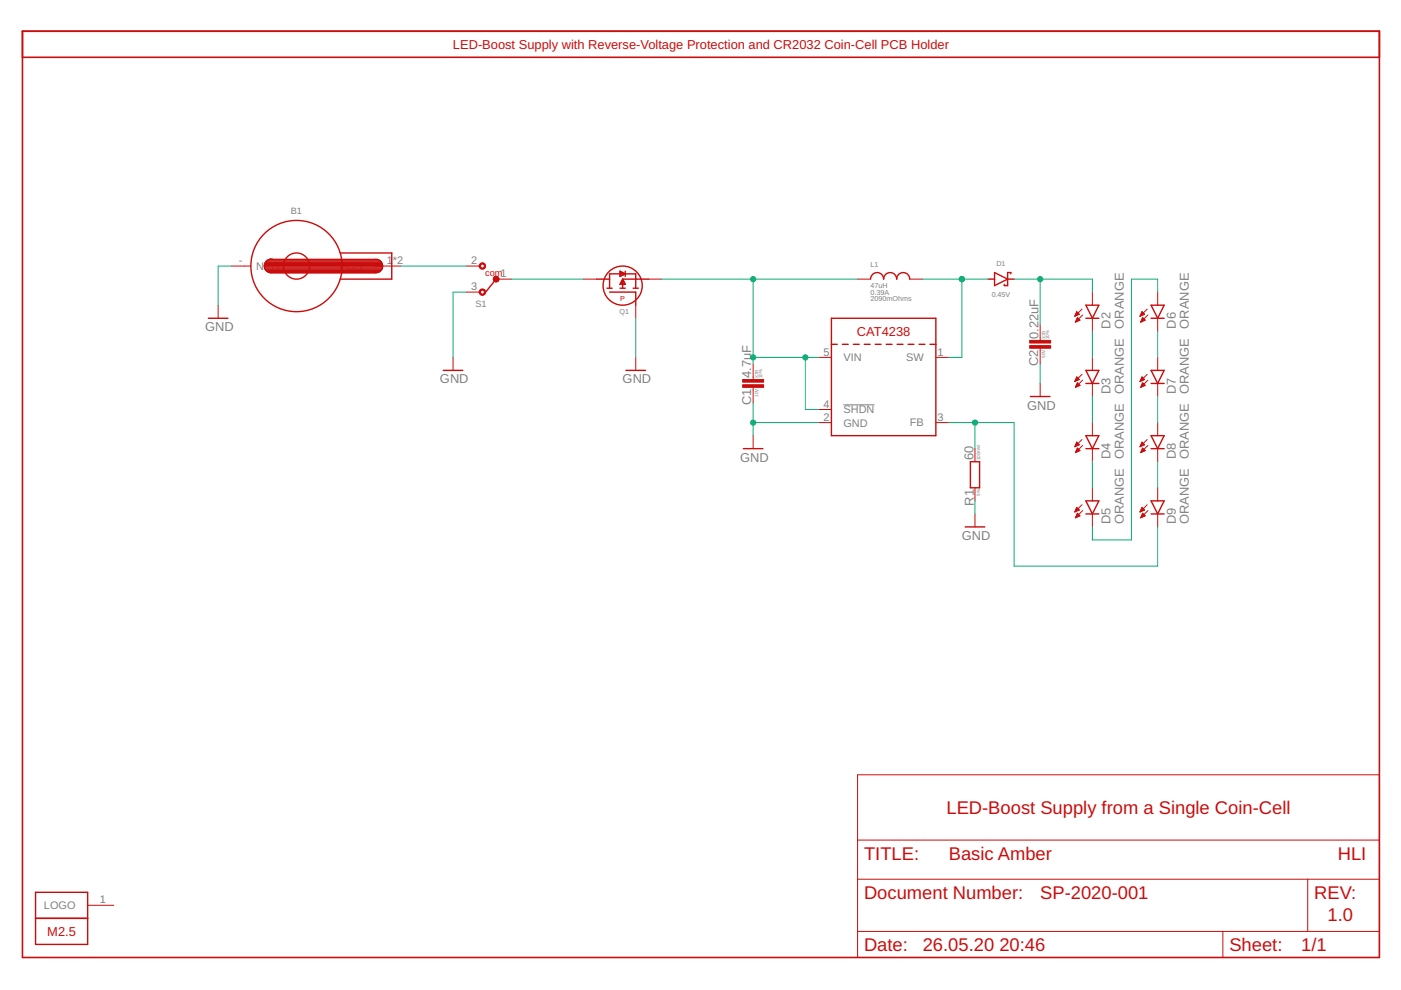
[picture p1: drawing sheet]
<svg xmlns="http://www.w3.org/2000/svg" width="297mm" height="210mm" viewBox="0 0 297 210" stroke-linecap="round" stroke-linejoin="round" font-family="sans-serif">
<path d="M178.8 85.8h6.6" fill="none" stroke="#808080" stroke-width=".21"/>
<g fill="none" stroke="#c90d0c" stroke-width=".3">
<path d="M56 56.3h25.1M56.1 56.6h25M56.1 56.1h25M56.1 56.8h24.9M56.2 55.8h24.8M56.2 57.1h24.7M56.3 55.6h24.6M56.4 57.3h24.4M56.5 55.4h24.1M56.6 57.6h23.9M56.7 57.6l.7 .2M56.9 55.1h23.4"/>
<path d="M57.2 55h22.6l.7 .2 .5 .6M57.3 57.8h22.6M57.8 55a1.43 1.43 0 0 0-1.6 .8 1.43 1.43 0 0 0 .5 1.8M72.1 53.6h11v5.6h-11M81 55.8l.1 .8M81.1 56.8l-.6 .8-.9 .2M81.1 56.6v.2M104.6 59.1a.55 .55 0 0 1 .8-.4 .55 .55 0 0 1 .2 .8M104.6 59.1l.2 .4M104.6 59.3h1.1M104.6 59h1.1M104.8 59.7l-2 2.4"/>
<path d="M104.8 59.5a.55 .55 0 0 0 .8 0M104.8 59.5h.8M104.8 58.8h.8M126.5 59.2h2.7M131.5 57.8h.5M131.5 57.6h.1M131.5 57.5l1.1 .6-1.1 .5zM131.5 58.5h.1M131.5 58.3h.6M131.7 59.8h.6M131.8 59.5h.4M132 59.3h.1"/>
<path d="M132 59.2h5.5M132 59.2v1.9M132 59.2l.6 1.1h-1.1zM132.6 57.5v1.1M184.6 59.2a1.39 1.39 0 0 1 1.4-1.4 1.39 1.39 0 0 1 1.3 1.4 1.39 1.39 0 0 1 1.4-1.4 1.39 1.39 0 0 1 1.4 1.4 1.38 1.38 0 0 1 1.4-1.4 1.38 1.38 0 0 1 1.4 1.4M209.5 59.2h1.4M210.9 57.8l2.7 1.4-2.7 1.4zM213.6 59.2h1.4M214.3 58.1v-.3h-.7v2.8h-.7v-.3M44.2 67.5h4.1M94 78.5h4.1M128.7 61.1h1.1"/>
<path d="M129.2 61.1v-3h5.6v3M129.2 61.9h5.6v2.8M131.5 61.1h1.1M131.6 60h.8M132.7 78.5h4.2M134.2 61.1h1.1M176.3 67.5h22.1v24.9h-22.1zM176.3 73h1.2M178.6 73h1.2M180.9 73h1.3M183.2 73h1.3M185.6 73h1.2"/>
<path d="M187.9 73h1.2M190.2 73h1.3M192.5 73h1.3M194.9 73h1.2M197.2 73h1.2M230.2 67.5h2.8M230.2 78.5h2.8l-1.4 2.8zM230.2 64.7h2.8l-1.4 2.8zM244.1 67.5h2.7M244.1 78.5h2.7l-1.4 2.8zM244.1 64.7h2.7l-1.4 2.8zM157.6 95.1h4.2"/>
<path d="M205.7 97.9h2v5.5h-2zM218.5 84.1h4.1M230.2 92.4h2.8l-1.4 2.7zM230.2 95.1h2.8M230.2 81.3h2.8M244.1 92.4h2.7l-1.4 2.7zM244.1 95.1h2.7M244.1 81.3h2.7M204.6 111.7h4.2M230.2 106.2h2.8l-1.4 2.8zM230.2 109h2.8M244.1 109h2.7"/>
<path d="M244.1 106.2h2.7l-1.4 2.8zM7.5 189.2h11.1v11h-11.1zM7.5 194.7h11.1"/>
<circle cx="62.9" cy="56.4" r="9.7"/>
<circle cx="62.9" cy="56.4" r="2.77"/>
<circle cx="132" cy="60.6" r="4.1"/>
</g>
<g fill="none" stroke="#c90d0c" stroke-width=".21">
<path d="M49 56.4h4.2M79.5 56.4h5.5M98.8 56.4h2.8M105.7 59.2h2.8M123.7 59.2h2.8M137.5 59.2h2.8M181.8 59.2h2.8M192.9 59.2h2.7M46.2 64.7v2.8M96.1 75.8v2.7M98.8 61.9h2.8M134.8 64.7v2.8"/>
<path d="M134.8 75.8v2.7M159.7 77.2v3.3M173.5 75.8h2.8M198.4 75.8h2.8M220.5 68.9v3.3M220.5 73.8v3.4M227.9 67h.1M227.9 66.9h.3M228 66.8h.5M228 68.2h.1M228 66.6h.8M228.1 68.1h.3"/>
<path d="M228.1 66.5h.6M228.2 68h.5M228.2 66.4h.4M228.2 67.8h.7M228.2 66.2h.2M228.3 67.7h.5M228.3 66.1l-.4 1M228.3 66.1l.5 .5M228.3 66.1h.1M228.3 79.9l-.4 1M228.3 79.9l.5 .6M228.3 79.9h.1"/>
<path d="M228.3 67.6h.4M228.4 67.4h.1M228.4 67.3l.6 .6-1 .4zM228.8 66.6l-.9 .5M229.4 65.5l-1.5 1.6M229.4 79.4l-1.5 1.5M229.5 66.8l-1.5 1.5M231.6 61.9v2.8M231.6 67.5v2.7M231.6 75.8v2.7M241.7 67h.1M241.8 66.9h.2"/>
<path d="M241.8 66.8h.6M241.9 68.2h.1M241.9 66.6h.8M241.9 68.1h.4M241.9 66.5h.6M242 68h.6M242 66.4h.4M242 67.8h.8M242.1 66.2h.2M242.1 66.1h.1M242.1 67.7h.5M242.1 66.1l-.4 1"/>
<path d="M242.1 66.1l.6 .5M242.1 67.6h.4M242.2 67.4h.2M242.3 67.3l.5 .6-.9 .4zM242.7 66.6l-1 .5M243.2 65.5l-1.5 1.6M243.2 79.4l-1.5 1.5M243.4 66.8l-1.5 1.5M245.4 61.9v2.8M245.4 67.5v2.7M245.4 75.8v2.7M159.7 82.1v3.3"/>
<path d="M159.7 92.4v2.7M173.5 86.8h2.8M173.5 89.6h2.8M198.4 89.6h2.8M206.7 95.1v2.8M220.5 81.3v2.8M227.9 80.9h.1M227.9 94.7h.1M227.9 80.7h.3M227.9 94.6h.3M228 80.6h.5M228 94.4h.6"/>
<path d="M228 82.1h.1M228 95.9h.2M228 80.5h.8M228 94.3h.8M228.1 81.9h.4M228.1 95.8h.4M228.1 80.3h.6M228.1 94.1h.6M228.2 81.8h.6M228.2 95.6h.6M228.2 80.2h.4M228.2 94h.4"/>
<path d="M228.2 81.7h.7M228.2 80.1h.2M228.2 93.9h.2M228.2 95.5h.7M228.3 81.5h.5M228.3 95.4h.5M228.3 81.4h.4M228.3 95.2h.4M228.4 81.3h.1M228.4 95.1h.1M228.4 81.2l.6 .5-1 .4zM228.4 95l.6 .5-1 .5z"/>
<path d="M228.8 80.5l-.9 .4M228.8 94.3l-.5-.6-.4 1M228.8 94.3l-.9 .4M229.4 93.2l-1.5 1.5M229.5 80.6l-1.5 1.5M229.5 94.4l-1.5 1.6M231.6 81.3v2.8M231.6 89.6v2.8M231.6 95.1v2.8M241.7 80.9h.1M241.7 94.7h.1M241.8 80.7h.3"/>
<path d="M241.8 94.6h.3M241.8 80.6h.6M241.8 94.4h.6M241.9 82.1h.1M241.9 95.9h.1M241.9 80.5h.8M241.9 94.3h.8M241.9 80.3h.6M241.9 81.9h.4M241.9 94.1h.6M241.9 95.8h.4M242 81.8h.6"/>
<path d="M242 95.6h.6M242 80.2h.4M242 94h.4M242 81.7h.8M242 95.5h.8M242.1 80.1h.2M242.1 93.9h.2M242.1 81.5h.5M242.1 95.4h.5M242.1 81.4h.4M242.1 95.2h.4M242.2 81.3h.2"/>
<path d="M242.2 95.1h.2M242.3 81.2l.5 .5-.9 .4zM242.3 95l.5 .5-.9 .5zM242.7 80.5l-.6-.6-.4 1M242.7 94.3l-.6-.6-.4 1M242.7 80.5l-1 .4M242.7 94.3l-1 .4M243.2 93.2l-1.5 1.5M243.4 80.6l-1.5 1.5M243.4 94.4l-1.5 1.6M245.4 81.3v2.8M245.4 89.6v2.8"/>
<path d="M245.4 95.1v2.8M206.7 103.4v2.8M206.7 109v2.7M227.9 108.5h.1M227.9 108.4h.4M228 108.2h.6M228 108.1h.8M228 109.7h.2M228.1 109.6h.4M228.1 108h.6M228.2 109.5h.6M228.2 107.8h.4"/>
<path d="M228.2 109.3h.7M228.2 107.7h.2M228.3 109.2h.5M228.3 109.1h.4M228.4 108.9h.1M228.4 108.8l.6 .6-1 .4zM228.8 108.1l-.5-.5-.4 .9M228.8 108.1l-.9 .4M229.4 107l-1.5 1.5M229.5 108.3l-1.5 1.5M231.6 103.4v2.8M231.6 109v2.7"/>
<path d="M241.7 108.5h.1M241.8 108.4h.3M241.8 108.2h.6M241.9 109.7h.1M241.9 108.1h.8M241.9 109.6h.4M242 108h.5M242 109.5h.6M242 107.8h.4M242 109.3h.8M242.1 107.7h.2M242.1 109.2h.5"/>
<path d="M242.2 109.1h.3M242.2 108.9h.2M242.3 108.8l.5 .6-.9 .4zM242.7 108.1l-.6-.5-.4 .9M242.7 108.1l-1 .4M243.2 107l-1.5 1.5M243.4 108.3l-1.5 1.5M245.4 103.4v2.8M245.4 109v2.7M181.8 164.3h110.7v38.7h-110.7zM181.8 178.1h110.7M18.6 191.9h5.5"/>
<path d="M181.8 186.4h110.7M181.8 197.5h110.7M259.3 197.5v5.5M277.3 186.4v11.1"/>
</g>
<g fill="#c90d0c" stroke="#c90d0c" stroke-width=".21">
<path d="M157.5 80.5h4.4v.5h-4.4z"/>
<path d="M157.5 81.6h4.4v.5h-4.4z"/>
<path d="M218.3 72.2h4.5v.5h-4.5z"/>
<path d="M218.3 73.3h4.5v.5h-4.5z"/>
</g>
<g fill="#c90d0c" stroke="#c90d0c" stroke-width=".21">
<path d="M101.8 55.9a.69 .69 0 0 1 1.1 .2 .69 .69 0 0 1-.5 1 .69 .69 0 0 1-.8-.7h.3a.41 .41 0 0 1 .5-.4 .41 .41 0 0 1 .2 .6 .41 .41 0 0 1-.7 0v-.2h-.3z" fill-rule="evenodd"/>
<path d="M101.8 61.5a.69 .69 0 0 1 1.1 .1 .69 .69 0 0 1-.5 1 .69 .69 0 0 1-.8-.7h.3a.41 .41 0 0 1 .5-.4 .41 .41 0 0 1 .2 .7 .41 .41 0 0 1-.7-.1v-.2h-.3z" fill-rule="evenodd"/>
</g>
<path d="M4.8 6.6h287.7v196.4h-287.7zM4.8 12.1h287.7" fill="none" stroke="#c90d0c" stroke-width=".34"/>
<g fill="none" stroke="#0dab76" stroke-width=".21">
<path d="M49 56.4h-2.8v8.3M85 56.4h13.8M108.5 59.2h15.2M140.3 59.2h41.5M159.7 59.2v18M195.6 59.2h13.9M203.9 59.2v16.6h-2.7M215 59.2h16.6v2.7M220.5 59.2v9.7M98.8 61.9h-2.7v13.9M134.8 67.5v8.3M159.7 75.8h13.8"/>
<path d="M170.8 75.8v11h2.7M220.5 77.2v4.1M231.6 70.2v5.6M245.4 61.9v-2.7h-5.5v55.3h-8.3v-2.8M245.4 70.2v5.6M159.7 85.4v7M159.7 89.6h13.8M201.2 89.6h13.8v30.4h30.4v-8.3M206.7 89.6v5.5M231.6 84.1v5.5M231.6 97.9v5.5M245.4 84.1v5.5"/>
<path d="M245.4 97.9v5.5M206.7 106.2v2.8"/>
</g>
<g fill="#0dab76" stroke="#0dab76" stroke-width=".21">
<circle cx="159.7" cy="75.8" r=".55"/>
<circle cx="170.8" cy="75.8" r=".55"/>
<circle cx="159.7" cy="59.2" r=".55"/>
<circle cx="203.9" cy="59.2" r=".55"/>
<circle cx="220.5" cy="59.2" r=".55"/>
<circle cx="159.7" cy="89.6" r=".55"/>
<circle cx="206.7" cy="89.6" r=".55"/>
</g>
<g font-size="3.9" fill="#c90d0c">
<text x="200.7" y="172.6">LED-Boost Supply from a Single Coin-Cell</text>
<text x="183.2" y="182.3">TITLE:</text>
<text x="201.2" y="182.3">Basic Amber</text>
<text x="283.6" y="182.3">HLI</text>
<text x="183.2" y="190.6">Document Number:</text>
<text x="220.5" y="190.6">SP-2020-001</text>
<text x="278.6" y="190.6">REV:</text>
<text x="281.5" y="195.3">1.0</text>
<text x="183.2" y="201.6">Date:</text>
<text x="195.6" y="201.6">26.05.20</text>
<text x="211.9" y="201.6">20:46</text>
<text x="260.7" y="201.6">Sheet:</text>
<text x="275.9" y="201.6">1/1</text>
</g>
<g font-size="2.7" fill="#c90d0c">
<text x="96" y="10.3">LED-Boost Supply with Reverse-Voltage Protection and CR2032 Coin-Cell PCB Holder</text>
<text x="181.7" y="71.2">CAT4238</text>
<text x="10" y="198.4">M2.5</text>
</g>
<g font-size="2.7" fill="#808080">
<text x="43.5" y="70.2">GND</text>
<text x="220.2" y="71.9" transform="rotate(-90 220.2 71.9)">0.22uF</text>
<text x="235.5" y="69.7" transform="rotate(-90 235.5 69.7)">D2</text>
<text x="238.2" y="69.7" transform="rotate(-90 238.2 69.7)">ORANGE</text>
<text x="249.3" y="69.7" transform="rotate(-90 249.3 69.7)">D6</text>
<text x="252.1" y="69.7" transform="rotate(-90 252.1 69.7)">ORANGE</text>
<text x="220.1" y="77.6" transform="rotate(-90 220.1 77.6)">C2</text>
<text x="93.3" y="81.3">GND</text>
<text x="132" y="81.3">GND</text>
<text x="159.3" y="80.2" transform="rotate(-90 159.3 80.2)">4.7uF</text>
<text x="235.5" y="83.5" transform="rotate(-90 235.5 83.5)">D3</text>
<text x="238.2" y="83.5" transform="rotate(-90 238.2 83.5)">ORANGE</text>
<text x="249.3" y="83.5" transform="rotate(-90 249.3 83.5)">D7</text>
<text x="252.1" y="83.5" transform="rotate(-90 252.1 83.5)">ORANGE</text>
<text x="159.3" y="85.9" transform="rotate(-90 159.3 85.9)">C1</text>
<text x="217.8" y="86.8">GND</text>
<text x="156.9" y="97.9">GND</text>
<text x="206.4" y="97.6" transform="rotate(-90 206.4 97.6)">60</text>
<text x="235.5" y="97.3" transform="rotate(-90 235.5 97.3)">D4</text>
<text x="238.2" y="97.3" transform="rotate(-90 238.2 97.3)">ORANGE</text>
<text x="249.3" y="97.3" transform="rotate(-90 249.3 97.3)">D8</text>
<text x="252.1" y="97.3" transform="rotate(-90 252.1 97.3)">ORANGE</text>
<text x="206.5" y="107.2" transform="rotate(-90 206.5 107.2)">R1</text>
<text x="235.5" y="111.2" transform="rotate(-90 235.5 111.2)">D5</text>
<text x="238.2" y="111.2" transform="rotate(-90 238.2 111.2)">ORANGE</text>
<text x="249.3" y="111.2" transform="rotate(-90 249.3 111.2)">D9</text>
<text x="252.1" y="111.2" transform="rotate(-90 252.1 111.2)">ORANGE</text>
<text x="203.9" y="114.5">GND</text>
</g>
<g font-size="2.3" fill="#808080">
<text x="50.6" y="56">-</text>
<text x="54.3" y="57.2">NEG</text>
<text x="82" y="56">1</text>
<text x="83.3" y="56">*2</text>
<text x="99.9" y="56">2</text>
<text x="106.1" y="58.8">1</text>
<text x="99.9" y="61.6">3</text>
<text x="174.6" y="75.4">5</text>
<text x="178.8" y="76.6">VIN</text>
<text x="192.1" y="76.6">SW</text>
<text x="198.8" y="75.4">1</text>
<text x="174.6" y="86.4">4</text>
<text x="174.6" y="89.2">2</text>
<text x="178.8" y="87.7">SHDN</text>
<text x="198.8" y="89.2">3</text>
<text x="178.8" y="90.4">GND</text>
<text x="192.9" y="90.4">FB</text>
<text x="21.1" y="191.6">1</text>
<text x="9.3" y="192.8">LOGO</text>
</g>
<g font-size="1.9" fill="#808080">
<text x="61.7" y="45.3">B1</text>
<text x="100.8" y="65">S1</text>
</g>
<text font-size="1.9" fill="#c90d0c" x="102.9" y="58.6">com</text>
<g font-size="1.5" fill="#808080">
<text x="184.6" y="56.7">L1</text>
<text x="211.3" y="56.4">D1</text>
<text x="184.6" y="62.5">0.39A</text>
<text x="184.6" y="63.9">2090mOhms</text>
<text x="184.6" y="61.1">47uH</text>
<text x="210.3" y="63">0.45V</text>
<text x="131.4" y="66.6">Q1</text>
</g>
<text font-size="1.5" fill="#c90d0c" x="131.5" y="63.9">P</text>
<g font-size="1" fill="#808080">
<text x="221.6" y="71.9" transform="rotate(-90 221.6 71.9)">X7R</text>
<text x="222.5" y="71.9" transform="rotate(-90 222.5 71.9)">10%</text>
<text x="221.6" y="75.9" transform="rotate(-90 221.6 75.9)">50V</text>
<text x="160.8" y="80.2" transform="rotate(-90 160.8 80.2)">X7R</text>
<text x="161.6" y="80.2" transform="rotate(-90 161.6 80.2)">10%</text>
<text x="160.8" y="84.2" transform="rotate(-90 160.8 84.2)">10V</text>
<text x="207.8" y="97.6" transform="rotate(-90 207.8 97.6)">100mW</text>
<text x="207.8" y="105.1" transform="rotate(-90 207.8 105.1)">5%</text>
</g>
</svg>
